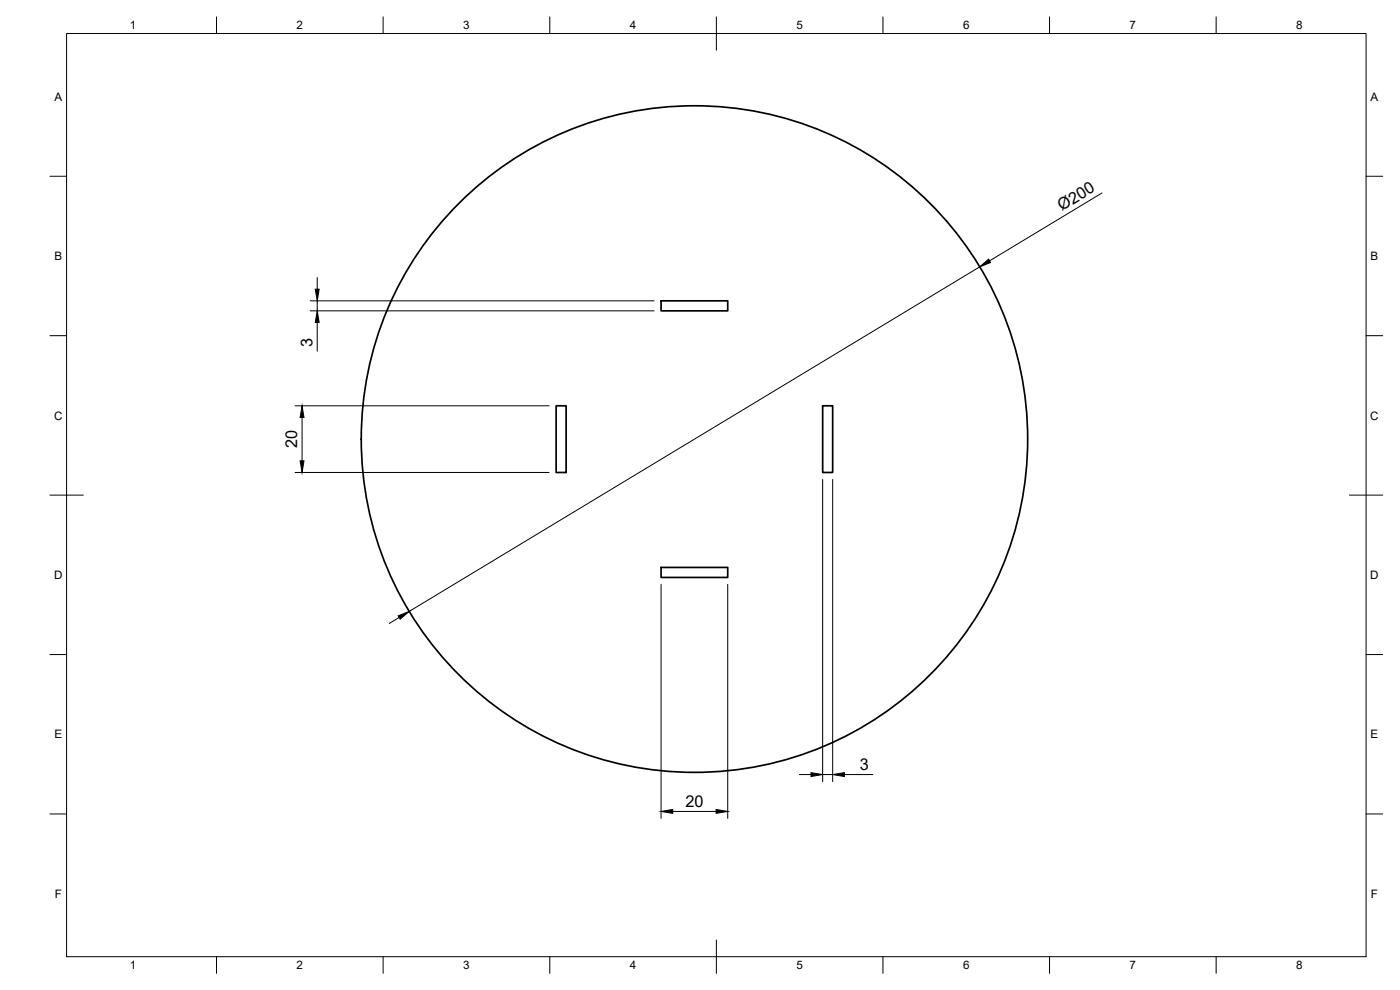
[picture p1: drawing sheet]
<svg xmlns="http://www.w3.org/2000/svg" width="420mm" height="297mm" viewBox="0 0 420 297" stroke-linecap="round" stroke-linejoin="round" font-family="sans-serif">
<!-- layer: Visible -->
<g fill="none" stroke="#000" stroke-width=".51">
<path d="M198.4 90.3h20v3h-20zM166.9 121.8h3v20h-3zM246.9 121.8h3v20h-3zM198.4 170.3h20v3h-20z"/>
<circle cx="208.4" cy="131.7" r="100"/>
</g>
<!-- layer: BORDER -->
<g fill="none" stroke="#000" stroke-width=".3">
<path d="M20 10.1h390v276.9h-390zM65 5.1v5M115 5.1v5M165 5.1v5M215 5.1v10M265 5.1v5M315 5.1v5M365 5.1v5M15 52.9h5M410 52.9h5M15 100.7h5M410 100.7h5"/>
<path d="M15 148.6h10M405 148.6h10M15 196.4h5M410 196.4h5M15 244.2h5M410 244.2h5M65 287v5M115 287v5M165 287v5M215 282.1v9.9M265 287v5M315 287v5"/>
<path d="M365 287v5"/>
</g>
<!-- layer: FD_Dimensions -->
<g fill="none" stroke="#000" stroke-width=".3">
<path d="M330.7 57.9l-33.7 20.4M93.1 90.3h103.2M93.1 93.3h103.2M95.2 83.3v3.5M95.2 90.3v3M95.2 96.8v8.6M294 80.1l-171.2 103.4M88.6 121.8h76.2M90.7 125.3v13M88.6 141.8h76.2M246.9 143.9v90.6M249.9 143.9v90.6"/>
<path d="M198.4 175.4v70.2M218.4 175.4v70.2M119.8 185.3l-3 1.8M239.9 232.4h3.5M246.9 232.4h3M253.4 232.4h8.6M201.9 243.5h13"/>
</g>
<path d="M294 80.1l2.7-2.3 .6 1zM94.6 86.8h1.2l-.6 3.5zM95.2 93.3l.6 3.5h-1.2zM90.7 121.8l.5 3.5h-1.1zM90.1 138.3h1.1l-.5 3.5zM119.5 184.8l3.3-1.3-2.7 2.3zM243.4 231.8l3.5 .6-3.5 .6zM249.9 232.4l3.5-.6v1.2zM198.4 243.5l3.5-.6v1.1zM214.9 242.9l3.5 .6-3.5 .5z" fill="#000" stroke="#000" stroke-width=".3"/>
<g font-size="4.9">
<text x="318.7" y="63.4" transform="rotate(-31 318.7 63.4)">Ø200</text>
<text x="93.7" y="104.2" transform="rotate(-90 93.7 104.2)">3</text>
<text x="89.2" y="134.4" transform="rotate(-90 89.2 134.4)">20</text>
<text x="258.1" y="230.9">3</text>
<text x="205.7" y="242">20</text>
</g>
<g font-size="3.5">
<text x="39" y="8.8">1</text>
<text x="89" y="8.8">2</text>
<text x="139" y="8.8">3</text>
<text x="189" y="8.8">4</text>
<text x="239" y="8.8">5</text>
<text x="289" y="8.8">6</text>
<text x="339" y="8.8">7</text>
<text x="389" y="8.8">8</text>
<text x="16.3" y="30.2">A</text>
<text x="411.3" y="30.2">A</text>
<text x="16.3" y="78">B</text>
<text x="411.3" y="78">B</text>
<text x="16.2" y="125.9">C</text>
<text x="411.2" y="125.9">C</text>
<text x="16.2" y="173.7">D</text>
<text x="411.2" y="173.7">D</text>
<text x="16.3" y="221.6">E</text>
<text x="411.3" y="221.6">E</text>
<text x="16.4" y="269.4">F</text>
<text x="411.4" y="269.4">F</text>
<text x="39" y="290.8">1</text>
<text x="89" y="290.8">2</text>
<text x="139" y="290.8">3</text>
<text x="189" y="290.8">4</text>
<text x="239" y="290.8">5</text>
<text x="289" y="290.8">6</text>
<text x="339" y="290.8">7</text>
<text x="389" y="290.8">8</text>
</g>
</svg>
